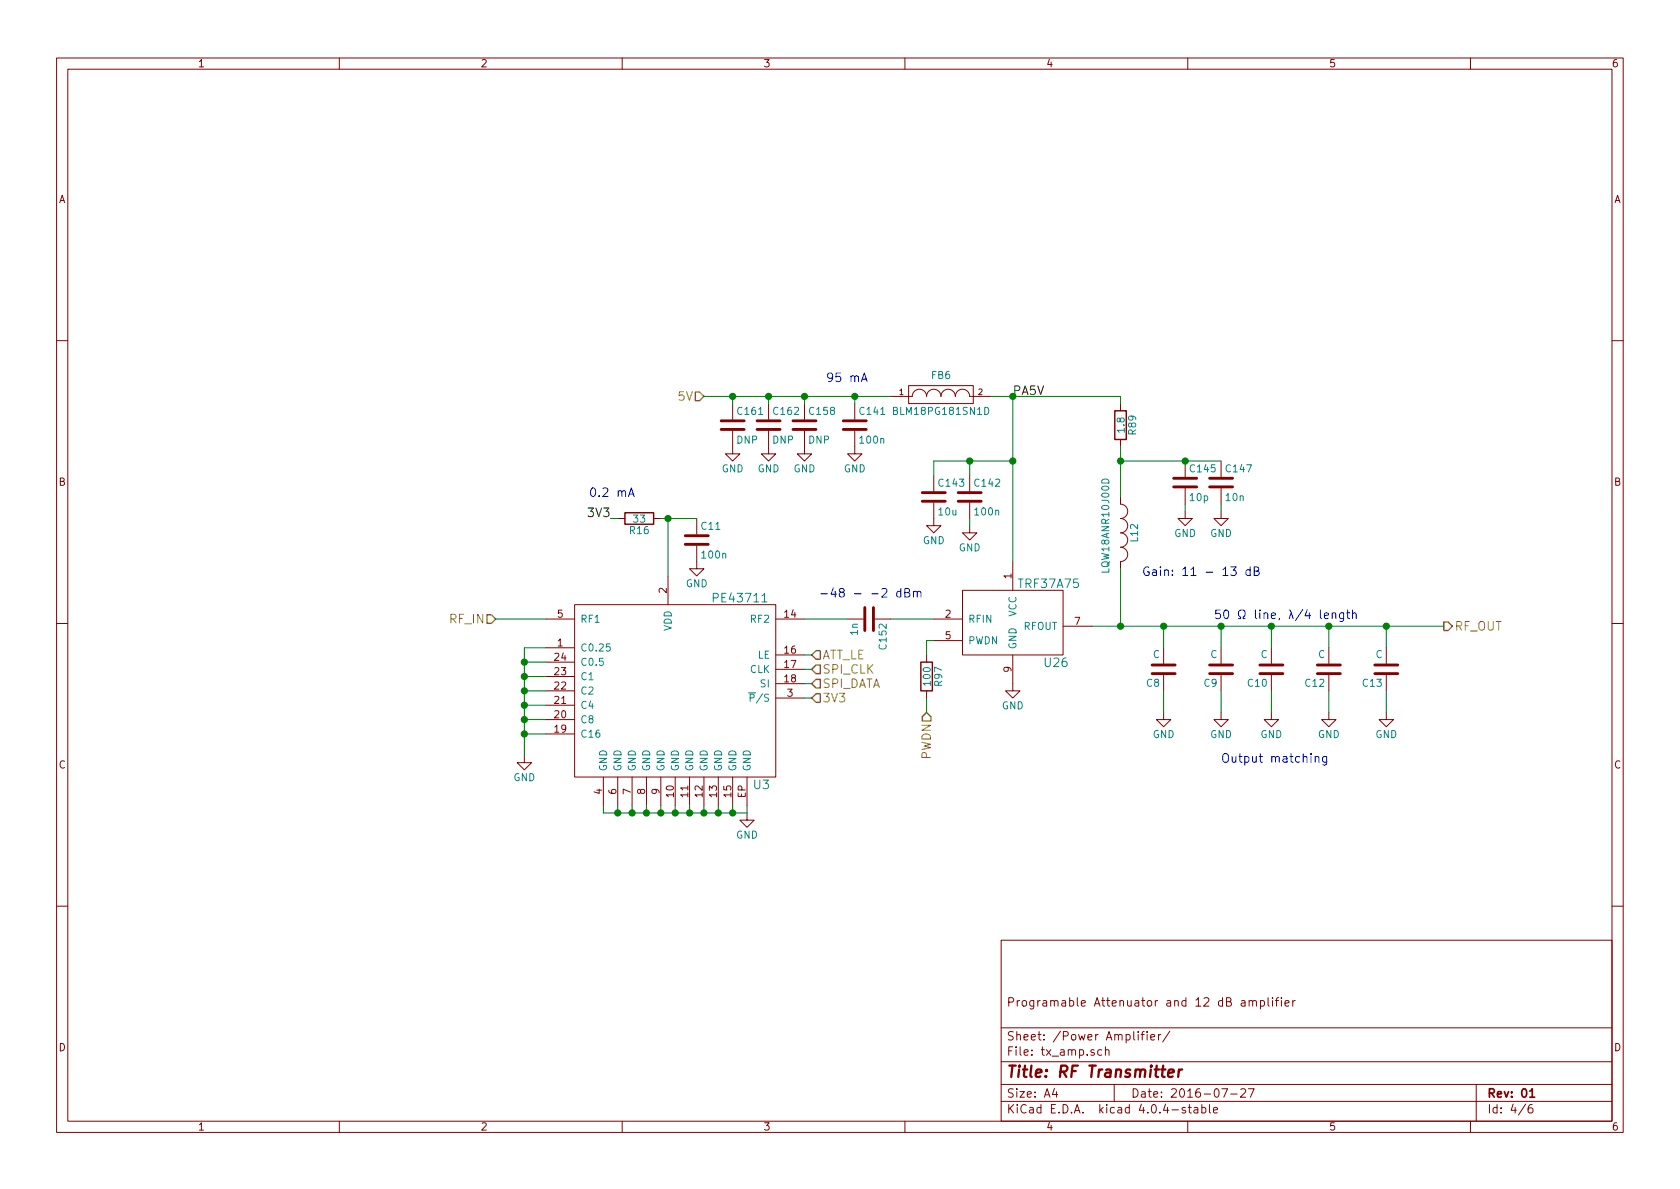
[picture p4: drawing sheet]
EESchema Schematic File Version 2
LIBS:power
LIBS:device
LIBS:transistors
LIBS:conn
LIBS:linear
LIBS:regul
LIBS:74xx
LIBS:cmos4000
LIBS:adc-dac
LIBS:memory
LIBS:xilinx
LIBS:microcontrollers
LIBS:dsp
LIBS:microchip
LIBS:analog_switches
LIBS:motorola
LIBS:texas
LIBS:intel
LIBS:audio
LIBS:interface
LIBS:digital-audio
LIBS:philips
LIBS:display
LIBS:cypress
LIBS:siliconi
LIBS:opto
LIBS:atmel
LIBS:contrib
LIBS:valves
LIBS:vna-cache
LIBS:teensy
LIBS:Transmitter-cache
EELAYER 25 0
EELAYER END
$Descr A4 11693 8268
encoding utf-8
Sheet 4 6
Title "RF Transmitter"
Date "2016-07-27"
Rev "01"
Comp "Pero Krivic"
Comment1 "Programable Attenuator and 12 dB amplifier"
Comment2 ""
Comment3 ""
Comment4 ""
$EndDescr
$Comp
L PE43711 U3
U 1 1
P 4650 4750
F 0 "U3" H 5300 4050 60  0000 C CNN
F 1 "PE43711" H 5150 5350 60  0000 C CNN
F 2 "VNA:VQFN-24" H 3350 5250 60  0001 C CNN
F 3 "" H 3350 5250 60  0000 C CNN
	1    4650 4750
	1    0    0    -1  
$EndComp
$Comp
L C C11
U 1 1
P 4850 3750
F 0 "C11" H 4875 3850 50  0000 L CNN
F 1 "100n" H 4875 3650 50  0000 L CNN
F 2 "VNA:C_0402b" H 4888 3600 30  0001 C CNN
F 3 "" H 4850 3750 60  0000 C CNN
	1    4850 3750
	1    0    0    -1  
$EndComp
$Comp
L GND #PWR044
U 1 1
P 4850 3900
F 0 "#PWR044" H 4850 3650 50  0001 C CNN
F 1 "GND" H 4850 3750 50  0000 C CNN
F 2 "" H 4850 3900 60  0000 C CNN
F 3 "" H 4850 3900 60  0000 C CNN
	1    4850 3900
	1    0    0    -1  
$EndComp
$Comp
L GND #PWR045
U 1 1
P 5200 5650
F 0 "#PWR045" H 5200 5400 50  0001 C CNN
F 1 "GND" H 5200 5500 50  0000 C CNN
F 2 "" H 5200 5650 60  0000 C CNN
F 3 "" H 5200 5650 60  0000 C CNN
	1    5200 5650
	1    0    0    -1  
$EndComp
$Comp
L GND #PWR046
U 1 1
P 3650 5250
F 0 "#PWR046" H 3650 5000 50  0001 C CNN
F 1 "GND" H 3650 5100 50  0000 C CNN
F 2 "" H 3650 5250 60  0000 C CNN
F 3 "" H 3650 5250 60  0000 C CNN
	1    3650 5250
	1    0    0    -1  
$EndComp
Text Notes 5700 4150 0    60   ~ 0
-48 - -2 dBm
$Comp
L R R16
U 1 1
P 4450 3600
F 0 "R16" V 4530 3600 50  0000 C CNN
F 1 "33" V 4450 3600 50  0000 C CNN
F 2 "Resistors_SMD:R_0603" V 4380 3600 30  0001 C CNN
F 3 "" H 4450 3600 30  0000 C CNN
	1    4450 3600
	0    1    1    0   
$EndComp
$Comp
L TRF37A75 U26
U 1 1
P 7050 4350
F 0 "U26" H 7350 4100 60  0000 C CNN
F 1 "TRF37A75" H 7300 4650 60  0000 C CNN
F 2 "VNA:DFN-8-1EP_2x2mm_Pitch0.5mm" H 6850 4300 60  0001 C CNN
F 3 "" H 6850 4300 60  0000 C CNN
	1    7050 4350
	1    0    0    -1  
$EndComp
Text Notes 7950 4000 0    60   ~ 0
Gain: 11 - 13 dB
$Comp
L C C142
U 1 1
P 6750 3450
F 0 "C142" H 6775 3550 50  0000 L CNN
F 1 "100n" H 6775 3350 50  0000 L CNN
F 2 "VNA:C_0402b" H 6788 3300 30  0001 C CNN
F 3 "" H 6750 3450 60  0000 C CNN
	1    6750 3450
	1    0    0    -1  
$EndComp
$Comp
L GND #PWR047
U 1 1
P 6750 3650
F 0 "#PWR047" H 6750 3400 50  0001 C CNN
F 1 "GND" H 6750 3500 50  0000 C CNN
F 2 "" H 6750 3650 60  0000 C CNN
F 3 "" H 6750 3650 60  0000 C CNN
	1    6750 3650
	1    0    0    -1  
$EndComp
$Comp
L C C143
U 1 1
P 6500 3450
F 0 "C143" H 6525 3550 50  0000 L CNN
F 1 "10u" H 6525 3350 50  0000 L CNN
F 2 "VNA:C_0805b" H 6538 3300 30  0001 C CNN
F 3 "" H 6500 3450 60  0000 C CNN
	1    6500 3450
	1    0    0    -1  
$EndComp
$Comp
L GND #PWR048
U 1 1
P 6500 3600
F 0 "#PWR048" H 6500 3350 50  0001 C CNN
F 1 "GND" H 6500 3450 50  0000 C CNN
F 2 "" H 6500 3600 60  0000 C CNN
F 3 "" H 6500 3600 60  0000 C CNN
	1    6500 3600
	1    0    0    -1  
$EndComp
Text HLabel 4900 2750 0    60   Input ~ 0
5V
$Comp
L C C141
U 1 1
P 5950 2950
F 0 "C141" H 5975 3050 50  0000 L CNN
F 1 "100n" H 5975 2850 50  0000 L CNN
F 2 "VNA:C_0402b" H 5988 2800 30  0001 C CNN
F 3 "" H 5950 2950 60  0000 C CNN
	1    5950 2950
	1    0    0    -1  
$EndComp
$Comp
L GND #PWR049
U 1 1
P 5950 3100
F 0 "#PWR049" H 5950 2850 50  0001 C CNN
F 1 "GND" H 5950 2950 50  0000 C CNN
F 2 "" H 5950 3100 60  0000 C CNN
F 3 "" H 5950 3100 60  0000 C CNN
	1    5950 3100
	1    0    0    -1  
$EndComp
$Comp
L C C147
U 1 1
P 8500 3350
F 0 "C147" H 8525 3450 50  0000 L CNN
F 1 "10n" H 8525 3250 50  0000 L CNN
F 2 "VNA:C_0402b" H 8538 3200 30  0001 C CNN
F 3 "" H 8500 3350 60  0000 C CNN
	1    8500 3350
	1    0    0    -1  
$EndComp
$Comp
L GND #PWR050
U 1 1
P 8500 3550
F 0 "#PWR050" H 8500 3300 50  0001 C CNN
F 1 "GND" H 8500 3400 50  0000 C CNN
F 2 "" H 8500 3550 60  0000 C CNN
F 3 "" H 8500 3550 60  0000 C CNN
	1    8500 3550
	1    0    0    -1  
$EndComp
$Comp
L GND #PWR051
U 1 1
P 7050 4750
F 0 "#PWR051" H 7050 4500 50  0001 C CNN
F 1 "GND" H 7050 4600 50  0000 C CNN
F 2 "" H 7050 4750 60  0000 C CNN
F 3 "" H 7050 4750 60  0000 C CNN
	1    7050 4750
	1    0    0    -1  
$EndComp
Text HLabel 5650 4550 2    60   Input ~ 0
ATT_LE
Text HLabel 5650 4650 2    60   Input ~ 0
SPI_CLK
Text HLabel 5650 4750 2    60   Input ~ 0
SPI_DATA
Text HLabel 5650 4850 2    60   Input ~ 0
3V3
Text Label 4250 3600 2    60   ~ 0
3V3
Text HLabel 3450 4300 0    60   Input ~ 0
RF_IN
$Comp
L INDUCTOR_SMALL L12
U 1 1
P 7800 3700
F 0 "L12" H 7800 3800 50  0000 C CNN
F 1 "LQW18ANR10J00D" H 7750 3600 50  0000 C CNN
F 2 "VNA:C_0603b" H 7800 3700 60  0001 C CNN
F 3 "" H 7800 3700 60  0000 C CNN
	1    7800 3700
	0    1    1    0   
$EndComp
$Comp
L C C145
U 1 1
P 8250 3350
F 0 "C145" H 8275 3450 50  0000 L CNN
F 1 "10p" H 8275 3250 50  0000 L CNN
F 2 "VNA:C_0402b" H 8288 3200 30  0001 C CNN
F 3 "" H 8250 3350 60  0000 C CNN
	1    8250 3350
	1    0    0    -1  
$EndComp
$Comp
L GND #PWR052
U 1 1
P 8250 3550
F 0 "#PWR052" H 8250 3300 50  0001 C CNN
F 1 "GND" H 8250 3400 50  0000 C CNN
F 2 "" H 8250 3550 60  0000 C CNN
F 3 "" H 8250 3550 60  0000 C CNN
	1    8250 3550
	1    0    0    -1  
$EndComp
$Comp
L R R89
U 1 1
P 7800 2950
F 0 "R89" V 7880 2950 50  0000 C CNN
F 1 "1.8" V 7800 2950 50  0000 C CNN
F 2 "Resistors_SMD:R_0603" V 7730 2950 30  0001 C CNN
F 3 "" H 7800 2950 30  0000 C CNN
	1    7800 2950
	1    0    0    -1  
$EndComp
Text HLabel 10050 4350 2    60   Output ~ 0
RF_OUT
Text Notes 5750 2650 0    60   ~ 0
95 mA
Text Notes 4100 3450 0    60   ~ 0
0.2 mA
Text HLabel 6450 4950 3    60   Input ~ 0
PWDN
$Comp
L C C152
U 1 1
P 6050 4300
F 0 "C152" H 6075 4400 50  0000 L CNN
F 1 "1n" H 6075 4200 50  0000 L CNN
F 2 "VNA:C_0402b" H 6088 4150 30  0001 C CNN
F 3 "" H 6050 4300 60  0000 C CNN
	1    6050 4300
	0    1    1    0   
$EndComp
$Comp
L R R97
U 1 1
P 6450 4700
F 0 "R97" V 6530 4700 50  0000 C CNN
F 1 "100" V 6450 4700 50  0000 C CNN
F 2 "Resistors_SMD:R_0603" V 6380 4700 30  0001 C CNN
F 3 "" H 6450 4700 30  0000 C CNN
	1    6450 4700
	1    0    0    -1  
$EndComp
$Comp
L C C158
U 1 1
P 5600 2950
F 0 "C158" H 5625 3050 50  0000 L CNN
F 1 "DNP" H 5625 2850 50  0000 L CNN
F 2 "VNA:C_0805b" H 5638 2800 30  0001 C CNN
F 3 "" H 5600 2950 60  0000 C CNN
	1    5600 2950
	1    0    0    -1  
$EndComp
$Comp
L GND #PWR053
U 1 1
P 5600 3100
F 0 "#PWR053" H 5600 2850 50  0001 C CNN
F 1 "GND" H 5600 2950 50  0000 C CNN
F 2 "" H 5600 3100 60  0000 C CNN
F 3 "" H 5600 3100 60  0000 C CNN
	1    5600 3100
	1    0    0    -1  
$EndComp
$Comp
L C C162
U 1 1
P 5350 2950
F 0 "C162" H 5375 3050 50  0000 L CNN
F 1 "DNP" H 5375 2850 50  0000 L CNN
F 2 "VNA:C_0402b" H 5388 2800 30  0001 C CNN
F 3 "" H 5350 2950 60  0000 C CNN
	1    5350 2950
	1    0    0    -1  
$EndComp
$Comp
L GND #PWR054
U 1 1
P 5350 3100
F 0 "#PWR054" H 5350 2850 50  0001 C CNN
F 1 "GND" H 5350 2950 50  0000 C CNN
F 2 "" H 5350 3100 60  0000 C CNN
F 3 "" H 5350 3100 60  0000 C CNN
	1    5350 3100
	1    0    0    -1  
$EndComp
$Comp
L C C161
U 1 1
P 5100 2950
F 0 "C161" H 5125 3050 50  0000 L CNN
F 1 "DNP" H 5125 2850 50  0000 L CNN
F 2 "VNA:C_0402b" H 5138 2800 30  0001 C CNN
F 3 "" H 5100 2950 60  0000 C CNN
	1    5100 2950
	1    0    0    -1  
$EndComp
$Comp
L GND #PWR055
U 1 1
P 5100 3100
F 0 "#PWR055" H 5100 2850 50  0001 C CNN
F 1 "GND" H 5100 2950 50  0000 C CNN
F 2 "" H 5100 3100 60  0000 C CNN
F 3 "" H 5100 3100 60  0000 C CNN
	1    5100 3100
	1    0    0    -1  
$EndComp
$Comp
L FILTER FB6
U 1 1
P 6550 2750
F 0 "FB6" H 6550 2900 50  0000 C CNN
F 1 "BLM18PG181SN1D" H 6550 2650 50  0000 C CNN
F 2 "VNA:C_0603b" H 6550 2750 60  0001 C CNN
F 3 "" H 6550 2750 60  0000 C CNN
	1    6550 2750
	1    0    0    -1  
$EndComp
$Comp
L C C13
U 1 1
P 9650 4650
F 0 "C13" H 9675 4750 50  0000 L CNN
F 1 "C" H 9675 4550 50  0000 L CNN
F 2 "Capacitors_SMD:C_0603" H 9688 4500 50  0001 C CNN
F 3 "" H 9650 4650 50  0000 C CNN
	1    9650 4650
	-1   0    0    1   
$EndComp
$Comp
L C C12
U 1 1
P 9250 4650
F 0 "C12" H 9275 4750 50  0000 L CNN
F 1 "C" H 9275 4550 50  0000 L CNN
F 2 "Capacitors_SMD:C_0603" H 9288 4500 50  0001 C CNN
F 3 "" H 9250 4650 50  0000 C CNN
	1    9250 4650
	-1   0    0    1   
$EndComp
$Comp
L C C10
U 1 1
P 8850 4650
F 0 "C10" H 8875 4750 50  0000 L CNN
F 1 "C" H 8875 4550 50  0000 L CNN
F 2 "Capacitors_SMD:C_0603" H 8888 4500 50  0001 C CNN
F 3 "" H 8850 4650 50  0000 C CNN
	1    8850 4650
	-1   0    0    1   
$EndComp
$Comp
L C C9
U 1 1
P 8500 4650
F 0 "C9" H 8525 4750 50  0000 L CNN
F 1 "C" H 8525 4550 50  0000 L CNN
F 2 "Capacitors_SMD:C_0603" H 8538 4500 50  0001 C CNN
F 3 "" H 8500 4650 50  0000 C CNN
	1    8500 4650
	-1   0    0    1   
$EndComp
$Comp
L C C8
U 1 1
P 8100 4650
F 0 "C8" H 8125 4750 50  0000 L CNN
F 1 "C" H 8125 4550 50  0000 L CNN
F 2 "Capacitors_SMD:C_0603" H 8138 4500 50  0001 C CNN
F 3 "" H 8100 4650 50  0000 C CNN
	1    8100 4650
	-1   0    0    1   
$EndComp
$Comp
L GND #PWR056
U 1 1
P 9650 4950
F 0 "#PWR056" H 9650 4700 50  0001 C CNN
F 1 "GND" H 9650 4800 50  0000 C CNN
F 2 "" H 9650 4950 60  0000 C CNN
F 3 "" H 9650 4950 60  0000 C CNN
	1    9650 4950
	-1   0    0    -1  
$EndComp
$Comp
L GND #PWR057
U 1 1
P 9250 4950
F 0 "#PWR057" H 9250 4700 50  0001 C CNN
F 1 "GND" H 9250 4800 50  0000 C CNN
F 2 "" H 9250 4950 60  0000 C CNN
F 3 "" H 9250 4950 60  0000 C CNN
	1    9250 4950
	-1   0    0    -1  
$EndComp
$Comp
L GND #PWR058
U 1 1
P 8850 4950
F 0 "#PWR058" H 8850 4700 50  0001 C CNN
F 1 "GND" H 8850 4800 50  0000 C CNN
F 2 "" H 8850 4950 60  0000 C CNN
F 3 "" H 8850 4950 60  0000 C CNN
	1    8850 4950
	-1   0    0    -1  
$EndComp
$Comp
L GND #PWR059
U 1 1
P 8500 4950
F 0 "#PWR059" H 8500 4700 50  0001 C CNN
F 1 "GND" H 8500 4800 50  0000 C CNN
F 2 "" H 8500 4950 60  0000 C CNN
F 3 "" H 8500 4950 60  0000 C CNN
	1    8500 4950
	-1   0    0    -1  
$EndComp
$Comp
L GND #PWR060
U 1 1
P 8100 4950
F 0 "#PWR060" H 8100 4700 50  0001 C CNN
F 1 "GND" H 8100 4800 50  0000 C CNN
F 2 "" H 8100 4950 60  0000 C CNN
F 3 "" H 8100 4950 60  0000 C CNN
	1    8100 4950
	-1   0    0    -1  
$EndComp
Text Notes 8500 5300 0    60   ~ 0
Output matching
Connection ~ 4650 3600
Wire Wire Line
	4650 3600 4650 4000
Wire Wire Line
	4250 3600 4300 3600
Connection ~ 3650 5100
Wire Wire Line
	3650 4500 3650 5250
Wire Wire Line
	3650 5100 3800 5100
Connection ~ 3650 4600
Wire Wire Line
	3800 4500 3650 4500
Connection ~ 3650 4700
Wire Wire Line
	3800 4600 3650 4600
Connection ~ 3650 4800
Wire Wire Line
	3650 4700 3800 4700
Connection ~ 3650 4900
Wire Wire Line
	3650 4800 3800 4800
Connection ~ 3650 5000
Wire Wire Line
	3650 4900 3800 4900
Wire Wire Line
	3650 5000 3800 5000
Connection ~ 4300 5650
Wire Wire Line
	4200 5650 4200 5600
Connection ~ 4400 5650
Wire Wire Line
	4300 5650 4300 5600
Connection ~ 4500 5650
Wire Wire Line
	4400 5650 4400 5600
Connection ~ 4600 5650
Wire Wire Line
	4500 5650 4500 5600
Connection ~ 4700 5650
Wire Wire Line
	4600 5650 4600 5600
Connection ~ 4800 5650
Wire Wire Line
	4700 5650 4700 5600
Connection ~ 4900 5650
Wire Wire Line
	4800 5650 4800 5600
Connection ~ 5000 5650
Wire Wire Line
	4900 5650 4900 5600
Connection ~ 5100 5650
Wire Wire Line
	5000 5650 5000 5600
Wire Wire Line
	5100 5650 5100 5600
Wire Wire Line
	4200 5650 5200 5650
Wire Wire Line
	5200 5650 5200 5600
Wire Wire Line
	5600 4550 5650 4550
Wire Wire Line
	5600 4650 5650 4650
Wire Wire Line
	5600 4750 5650 4750
Wire Wire Line
	5600 4850 5650 4850
Wire Wire Line
	4600 3600 4850 3600
Wire Wire Line
	3450 4300 3800 4300
Wire Wire Line
	6750 3600 6750 3650
Wire Wire Line
	7800 3200 8500 3200
Wire Wire Line
	7050 2750 7050 3900
Wire Wire Line
	6900 2750 7800 2750
Wire Wire Line
	4900 2750 6200 2750
Wire Wire Line
	5950 2800 5950 2750
Connection ~ 5950 2750
Wire Wire Line
	8500 3500 8500 3550
Wire Wire Line
	6500 4450 6450 4450
Wire Wire Line
	7600 4350 10050 4350
Connection ~ 7800 4350
Wire Wire Line
	7800 3100 7800 3450
Connection ~ 8250 3200
Connection ~ 7800 3200
Wire Wire Line
	7800 2750 7800 2800
Connection ~ 7050 2750
Wire Wire Line
	6450 4450 6450 4550
Wire Wire Line
	6200 4300 6500 4300
Wire Wire Line
	5900 4300 5600 4300
Wire Wire Line
	7800 3950 7800 4350
Wire Wire Line
	6450 4850 6450 4950
Wire Wire Line
	5600 2750 5600 2800
Wire Wire Line
	5350 2750 5350 2800
Connection ~ 5600 2750
Connection ~ 5350 2750
Wire Wire Line
	5100 2750 5100 2800
Connection ~ 5100 2750
Wire Wire Line
	8250 3500 8250 3550
Wire Wire Line
	6500 3300 6500 3200
Wire Wire Line
	6500 3200 7050 3200
Connection ~ 7050 3200
Wire Wire Line
	6750 3300 6750 3200
Connection ~ 6750 3200
Connection ~ 9650 4350
Wire Wire Line
	9250 4500 9250 4350
Connection ~ 9250 4350
Wire Wire Line
	8850 4350 8850 4500
Connection ~ 8850 4350
Connection ~ 8100 4350
Wire Wire Line
	9650 4800 9650 4950
Wire Wire Line
	9250 4800 9250 4950
Wire Wire Line
	8850 4950 8850 4800
Wire Wire Line
	8100 4950 8100 4800
Wire Wire Line
	8100 4350 8100 4500
Wire Wire Line
	9650 4500 9650 4350
Wire Wire Line
	8500 4950 8500 4800
Wire Wire Line
	8500 4500 8500 4350
Connection ~ 8500 4350
Text Label 7050 2750 0    60   ~ 0
PA5V
Text Notes 8450 4300 0    60   ~ 0
50 Ω line, λ/4 length
$EndSCHEMATC
